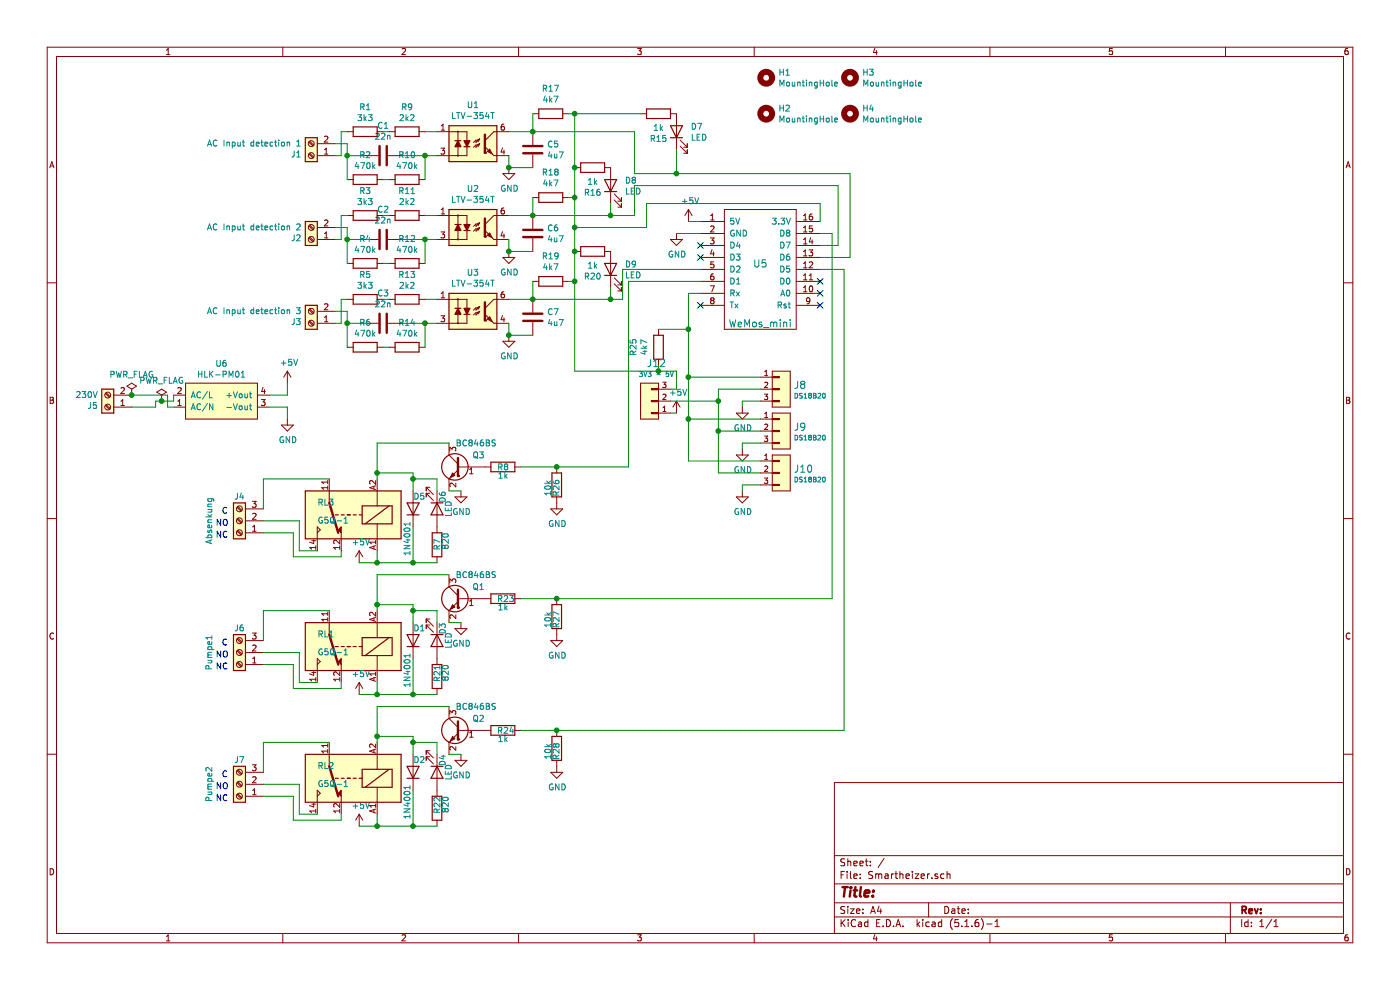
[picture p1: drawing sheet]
EESchema Schematic File Version 4
EELAYER 30 0
EELAYER END
$Descr A4 11693 8268
encoding utf-8
Sheet 1 1
Title ""
Date ""
Rev ""
Comp ""
Comment1 ""
Comment2 ""
Comment3 ""
Comment4 ""
$EndDescr
$Comp
L Connector:Screw_Terminal_01x02 J2
U 1 1
P 2600 2000
F 0 "J2" H 2680 1992 50  0000 L CNN
F 1 "AC Input detection 2" H 2680 1901 50  0000 L CNN
F 2 "TerminalBlock:TerminalBlock_bornier-2_P5.08mm" H 2600 2000 50  0001 C CNN
F 3 "~" H 2600 2000 50  0001 C CNN
	1    2600 2000
	-1   0    0    1   
$EndComp
$Comp
L Connector:Screw_Terminal_01x02 J1
U 1 1
P 2600 1300
F 0 "J1" H 2680 1292 50  0000 L CNN
F 1 "AC Input detection 1" H 2680 1201 50  0000 L CNN
F 2 "TerminalBlock:TerminalBlock_bornier-2_P5.08mm" H 2600 1300 50  0001 C CNN
F 3 "~" H 2600 1300 50  0001 C CNN
	1    2600 1300
	-1   0    0    1   
$EndComp
$Comp
L Smartheizer-rescue:LTV-354T-ThingTronics-Opto-other U1
U 1 1
P 3950 1200
F 0 "U1" H 3950 1525 50  0000 C CNN
F 1 "LTV-354T" H 3950 1434 50  0000 C CNN
F 2 "Package_SO:SOIC-4_4.55x3.7mm_P2.54mm" H 3750 1000 50  0001 L CIN
F 3 "http://optoelectronics.liteon.com/upload/download/DS70-2001-004/S_110_LTV-354T%2020140520.pdf" H 3975 1200 50  0001 L CNN
	1    3950 1200
	1    0    0    -1  
$EndComp
$Comp
L Smartheizer-rescue:LTV-354T-ThingTronics-Opto-other U2
U 1 1
P 3950 1900
F 0 "U2" H 3950 2225 50  0000 C CNN
F 1 "LTV-354T" H 3950 2134 50  0000 C CNN
F 2 "Package_SO:SOIC-4_4.55x3.7mm_P2.54mm" H 3750 1700 50  0001 L CIN
F 3 "http://optoelectronics.liteon.com/upload/download/DS70-2001-004/S_110_LTV-354T%2020140520.pdf" H 3975 1900 50  0001 L CNN
	1    3950 1900
	1    0    0    -1  
$EndComp
$Comp
L Smartheizer-rescue:LTV-354T-ThingTronics-Opto-other U3
U 1 1
P 3950 2600
F 0 "U3" H 3950 2925 50  0000 C CNN
F 1 "LTV-354T" H 3950 2834 50  0000 C CNN
F 2 "Package_SO:SOIC-4_4.55x3.7mm_P2.54mm" H 3750 2400 50  0001 L CIN
F 3 "http://optoelectronics.liteon.com/upload/download/DS70-2001-004/S_110_LTV-354T%2020140520.pdf" H 3975 2600 50  0001 L CNN
	1    3950 2600
	1    0    0    -1  
$EndComp
$Comp
L device:R R1
U 1 1
P 3050 1100
F 0 "R1" V 2843 1100 50  0000 C CNN
F 1 "3k3" V 2934 1100 50  0000 C CNN
F 2 "Resistor_SMD:R_2512_6332Metric_Pad1.52x3.35mm_HandSolder" V 2980 1100 50  0001 C CNN
F 3 "~" H 3050 1100 50  0001 C CNN
	1    3050 1100
	0    1    1    0   
$EndComp
$Comp
L device:R R9
U 1 1
P 3400 1100
F 0 "R9" V 3193 1100 50  0000 C CNN
F 1 "2k2" V 3284 1100 50  0000 C CNN
F 2 "Resistor_SMD:R_2512_6332Metric_Pad1.52x3.35mm_HandSolder" V 3330 1100 50  0001 C CNN
F 3 "~" H 3400 1100 50  0001 C CNN
	1    3400 1100
	0    1    1    0   
$EndComp
$Comp
L device:R R3
U 1 1
P 3050 1800
F 0 "R3" V 2843 1800 50  0000 C CNN
F 1 "3k3" V 2934 1800 50  0000 C CNN
F 2 "Resistor_SMD:R_2512_6332Metric_Pad1.52x3.35mm_HandSolder" V 2980 1800 50  0001 C CNN
F 3 "~" H 3050 1800 50  0001 C CNN
	1    3050 1800
	0    1    1    0   
$EndComp
$Comp
L device:R R11
U 1 1
P 3400 1800
F 0 "R11" V 3193 1800 50  0000 C CNN
F 1 "2k2" V 3284 1800 50  0000 C CNN
F 2 "Resistor_SMD:R_2512_6332Metric_Pad1.52x3.35mm_HandSolder" V 3330 1800 50  0001 C CNN
F 3 "~" H 3400 1800 50  0001 C CNN
	1    3400 1800
	0    1    1    0   
$EndComp
$Comp
L device:C C1
U 1 1
P 3200 1300
F 0 "C1" V 2948 1300 50  0000 C CNN
F 1 "22n" V 3039 1300 50  0000 C CNN
F 2 "Capacitor_THT:C_Rect_L13.0mm_W3.0mm_P10.00mm_FKS3_FKP3_MKS4" H 3238 1150 50  0001 C CNN
F 3 "~" H 3200 1300 50  0001 C CNN
	1    3200 1300
	0    1    1    0   
$EndComp
$Comp
L device:R R2
U 1 1
P 3050 1500
F 0 "R2" V 2843 1500 50  0000 C CNN
F 1 "470k" V 2934 1500 50  0000 C CNN
F 2 "Resistor_SMD:R_2512_6332Metric_Pad1.52x3.35mm_HandSolder" V 2980 1500 50  0001 C CNN
F 3 "~" H 3050 1500 50  0001 C CNN
	1    3050 1500
	0    1    1    0   
$EndComp
$Comp
L device:R R10
U 1 1
P 3400 1500
F 0 "R10" V 3193 1500 50  0000 C CNN
F 1 "470k" V 3284 1500 50  0000 C CNN
F 2 "Resistor_SMD:R_2512_6332Metric_Pad1.52x3.35mm_HandSolder" V 3330 1500 50  0001 C CNN
F 3 "~" H 3400 1500 50  0001 C CNN
	1    3400 1500
	0    1    1    0   
$EndComp
$Comp
L device:C C2
U 1 1
P 3200 2000
F 0 "C2" V 2948 2000 50  0000 C CNN
F 1 "22n" V 3039 2000 50  0000 C CNN
F 2 "Capacitor_THT:C_Rect_L13.0mm_W3.0mm_P10.00mm_FKS3_FKP3_MKS4" H 3238 1850 50  0001 C CNN
F 3 "~" H 3200 2000 50  0001 C CNN
	1    3200 2000
	0    1    1    0   
$EndComp
$Comp
L device:R R4
U 1 1
P 3050 2200
F 0 "R4" V 2843 2200 50  0000 C CNN
F 1 "470k" V 2934 2200 50  0000 C CNN
F 2 "Resistor_SMD:R_2512_6332Metric_Pad1.52x3.35mm_HandSolder" V 2980 2200 50  0001 C CNN
F 3 "~" H 3050 2200 50  0001 C CNN
	1    3050 2200
	0    1    1    0   
$EndComp
$Comp
L device:R R12
U 1 1
P 3400 2200
F 0 "R12" V 3193 2200 50  0000 C CNN
F 1 "470k" V 3284 2200 50  0000 C CNN
F 2 "Resistor_SMD:R_2512_6332Metric_Pad1.52x3.35mm_HandSolder" V 3330 2200 50  0001 C CNN
F 3 "~" H 3400 2200 50  0001 C CNN
	1    3400 2200
	0    1    1    0   
$EndComp
$Comp
L Connector:Screw_Terminal_01x02 J3
U 1 1
P 2600 2700
F 0 "J3" H 2680 2692 50  0000 L CNN
F 1 "AC Input detection 3" H 2680 2601 50  0000 L CNN
F 2 "TerminalBlock:TerminalBlock_bornier-2_P5.08mm" H 2600 2700 50  0001 C CNN
F 3 "~" H 2600 2700 50  0001 C CNN
	1    2600 2700
	-1   0    0    1   
$EndComp
$Comp
L device:R R5
U 1 1
P 3050 2500
F 0 "R5" V 2843 2500 50  0000 C CNN
F 1 "3k3" V 2934 2500 50  0000 C CNN
F 2 "Resistor_SMD:R_2512_6332Metric_Pad1.52x3.35mm_HandSolder" V 2980 2500 50  0001 C CNN
F 3 "~" H 3050 2500 50  0001 C CNN
	1    3050 2500
	0    1    1    0   
$EndComp
$Comp
L device:R R13
U 1 1
P 3400 2500
F 0 "R13" V 3193 2500 50  0000 C CNN
F 1 "2k2" V 3284 2500 50  0000 C CNN
F 2 "Resistor_SMD:R_2512_6332Metric_Pad1.52x3.35mm_HandSolder" V 3330 2500 50  0001 C CNN
F 3 "~" H 3400 2500 50  0001 C CNN
	1    3400 2500
	0    1    1    0   
$EndComp
$Comp
L device:C C3
U 1 1
P 3200 2700
F 0 "C3" V 2948 2700 50  0000 C CNN
F 1 "22n" V 3039 2700 50  0000 C CNN
F 2 "Capacitor_THT:C_Rect_L13.0mm_W3.0mm_P10.00mm_FKS3_FKP3_MKS4" H 3238 2550 50  0001 C CNN
F 3 "~" H 3200 2700 50  0001 C CNN
	1    3200 2700
	0    1    1    0   
$EndComp
$Comp
L device:R R6
U 1 1
P 3050 2900
F 0 "R6" V 2843 2900 50  0000 C CNN
F 1 "470k" V 2934 2900 50  0000 C CNN
F 2 "Resistor_SMD:R_2512_6332Metric_Pad1.52x3.35mm_HandSolder" V 2980 2900 50  0001 C CNN
F 3 "~" H 3050 2900 50  0001 C CNN
	1    3050 2900
	0    1    1    0   
$EndComp
$Comp
L device:R R14
U 1 1
P 3400 2900
F 0 "R14" V 3193 2900 50  0000 C CNN
F 1 "470k" V 3284 2900 50  0000 C CNN
F 2 "Resistor_SMD:R_2512_6332Metric_Pad1.52x3.35mm_HandSolder" V 3330 2900 50  0001 C CNN
F 3 "~" H 3400 2900 50  0001 C CNN
	1    3400 2900
	0    1    1    0   
$EndComp
Wire Wire Line
	3200 1100 3250 1100
Wire Wire Line
	3550 1100 3650 1100
Wire Wire Line
	3350 1300 3550 1300
Wire Wire Line
	2900 1500 2900 1300
Wire Wire Line
	2900 1300 3050 1300
Wire Wire Line
	3200 1500 3250 1500
Wire Wire Line
	3550 1500 3550 1300
Connection ~ 3550 1300
Wire Wire Line
	3550 1300 3650 1300
Wire Wire Line
	3350 2000 3550 2000
Wire Wire Line
	3200 1800 3250 1800
Wire Wire Line
	3550 1800 3650 1800
Wire Wire Line
	2900 2200 2900 2000
Wire Wire Line
	2900 2000 3050 2000
Wire Wire Line
	3200 2200 3250 2200
Wire Wire Line
	3550 2200 3550 2000
Connection ~ 3550 2000
Wire Wire Line
	3550 2000 3650 2000
Wire Wire Line
	3200 2500 3250 2500
Wire Wire Line
	3550 2500 3650 2500
Wire Wire Line
	3350 2700 3550 2700
Wire Wire Line
	2900 2900 2900 2700
Wire Wire Line
	2900 2700 3050 2700
Wire Wire Line
	3200 2900 3250 2900
Wire Wire Line
	3550 2900 3550 2700
Connection ~ 3550 2700
Wire Wire Line
	3550 2700 3650 2700
$Comp
L device:R R17
U 1 1
P 4600 950
F 0 "R17" V 4807 950 50  0000 C CNN
F 1 "4k7" V 4716 950 50  0000 C CNN
F 2 "Resistor_SMD:R_0805_2012Metric_Pad1.15x1.40mm_HandSolder" V 4530 950 50  0001 C CNN
F 3 "~" H 4600 950 50  0001 C CNN
	1    4600 950 
	0    -1   -1   0   
$EndComp
$Comp
L device:C C5
U 1 1
P 4450 1250
F 0 "C5" H 4568 1296 50  0000 L CNN
F 1 "4u7" H 4568 1205 50  0000 L CNN
F 2 "Capacitor_SMD:C_0805_2012Metric_Pad1.15x1.40mm_HandSolder" H 4488 1100 50  0001 C CNN
F 3 "~" H 4450 1250 50  0001 C CNN
	1    4450 1250
	1    0    0    -1  
$EndComp
$Comp
L device:R R18
U 1 1
P 4600 1650
F 0 "R18" V 4807 1650 50  0000 C CNN
F 1 "4k7" V 4716 1650 50  0000 C CNN
F 2 "Resistor_SMD:R_0805_2012Metric_Pad1.15x1.40mm_HandSolder" V 4530 1650 50  0001 C CNN
F 3 "~" H 4600 1650 50  0001 C CNN
	1    4600 1650
	0    -1   -1   0   
$EndComp
$Comp
L device:C C6
U 1 1
P 4450 1950
F 0 "C6" H 4568 1996 50  0000 L CNN
F 1 "4u7" H 4568 1905 50  0000 L CNN
F 2 "Capacitor_SMD:C_0805_2012Metric_Pad1.15x1.40mm_HandSolder" H 4488 1800 50  0001 C CNN
F 3 "~" H 4450 1950 50  0001 C CNN
	1    4450 1950
	1    0    0    -1  
$EndComp
$Comp
L device:R R19
U 1 1
P 4600 2350
F 0 "R19" V 4807 2350 50  0000 C CNN
F 1 "4k7" V 4716 2350 50  0000 C CNN
F 2 "Resistor_SMD:R_0805_2012Metric_Pad1.15x1.40mm_HandSolder" V 4530 2350 50  0001 C CNN
F 3 "~" H 4600 2350 50  0001 C CNN
	1    4600 2350
	0    -1   -1   0   
$EndComp
$Comp
L device:C C7
U 1 1
P 4450 2650
F 0 "C7" H 4568 2696 50  0000 L CNN
F 1 "4u7" H 4568 2605 50  0000 L CNN
F 2 "Capacitor_SMD:C_0805_2012Metric_Pad1.15x1.40mm_HandSolder" H 4488 2500 50  0001 C CNN
F 3 "~" H 4450 2650 50  0001 C CNN
	1    4450 2650
	1    0    0    -1  
$EndComp
Wire Wire Line
	4250 1100 4450 1100
Wire Wire Line
	4250 1800 4450 1800
Wire Wire Line
	4250 2500 4450 2500
Wire Wire Line
	4450 950  4450 1100
Connection ~ 4450 1100
Wire Wire Line
	4450 1650 4450 1800
Connection ~ 4450 1800
Wire Wire Line
	4450 2350 4450 2500
Connection ~ 4450 2500
Wire Wire Line
	4250 2000 4250 2100
Wire Wire Line
	4250 2100 4450 2100
Wire Wire Line
	4250 1300 4250 1400
Wire Wire Line
	4250 1400 4450 1400
Wire Wire Line
	4250 2700 4250 2800
Wire Wire Line
	4250 2800 4450 2800
$Comp
L power:GND #PWR01
U 1 1
P 4250 1400
F 0 "#PWR01" H 4250 1150 50  0001 C CNN
F 1 "GND" H 4255 1227 50  0000 C CNN
F 2 "" H 4250 1400 50  0001 C CNN
F 3 "" H 4250 1400 50  0001 C CNN
	1    4250 1400
	1    0    0    -1  
$EndComp
Connection ~ 4250 1400
$Comp
L power:GND #PWR02
U 1 1
P 4250 2100
F 0 "#PWR02" H 4250 1850 50  0001 C CNN
F 1 "GND" H 4255 1927 50  0000 C CNN
F 2 "" H 4250 2100 50  0001 C CNN
F 3 "" H 4250 2100 50  0001 C CNN
	1    4250 2100
	1    0    0    -1  
$EndComp
Connection ~ 4250 2100
$Comp
L power:GND #PWR03
U 1 1
P 4250 2800
F 0 "#PWR03" H 4250 2550 50  0001 C CNN
F 1 "GND" H 4255 2627 50  0000 C CNN
F 2 "" H 4250 2800 50  0001 C CNN
F 3 "" H 4250 2800 50  0001 C CNN
	1    4250 2800
	1    0    0    -1  
$EndComp
Connection ~ 4250 2800
Wire Wire Line
	4750 950  4800 950 
$Comp
L power:+5V #PWR010
U 1 1
P 5750 1850
F 0 "#PWR010" H 5750 1700 50  0001 C CNN
F 1 "+5V" H 5765 2023 50  0000 C CNN
F 2 "" H 5750 1850 50  0001 C CNN
F 3 "" H 5750 1850 50  0001 C CNN
	1    5750 1850
	1    0    0    -1  
$EndComp
$Comp
L power:GND #PWR09
U 1 1
P 5650 1950
F 0 "#PWR09" H 5650 1700 50  0001 C CNN
F 1 "GND" H 5655 1777 50  0000 C CNN
F 2 "" H 5650 1950 50  0001 C CNN
F 3 "" H 5650 1950 50  0001 C CNN
	1    5650 1950
	1    0    0    -1  
$EndComp
Wire Wire Line
	5850 1850 5750 1850
Wire Wire Line
	5850 1950 5650 1950
Wire Wire Line
	5850 2350 5250 2350
Wire Wire Line
	5850 2250 5200 2250
Wire Wire Line
	5200 2250 5200 2500
Wire Wire Line
	5200 2500 5100 2500
Wire Wire Line
	6850 2050 7000 2050
Wire Wire Line
	7000 2050 7000 1550
Wire Wire Line
	7000 1550 5300 1550
Wire Wire Line
	5300 1550 5300 1800
Wire Wire Line
	5300 1800 5100 1800
Wire Wire Line
	6850 2150 7100 2150
Wire Wire Line
	7100 2150 7100 1450
Wire Wire Line
	7100 1450 5650 1450
Wire Wire Line
	5300 1100 4450 1100
NoConn ~ 5850 2150
NoConn ~ 5850 2050
$Comp
L Smartheizer-rescue:HLK-PMxx-JLeg U6
U 1 1
P 1450 3400
F 0 "U6" H 1850 3765 50  0000 C CNN
F 1 "HLK-PM01" H 1850 3674 50  0000 C CNN
F 2 "Converter_ACDC:Converter_ACDC_HiLink_HLK-PMxx" H 1850 3150 50  0001 C CNN
F 3 "" H 1850 3050 50  0001 C CNN
	1    1450 3400
	1    0    0    -1  
$EndComp
$Comp
L power:GND #PWR012
U 1 1
P 2400 3500
F 0 "#PWR012" H 2400 3250 50  0001 C CNN
F 1 "GND" H 2405 3327 50  0000 C CNN
F 2 "" H 2400 3500 50  0001 C CNN
F 3 "" H 2400 3500 50  0001 C CNN
	1    2400 3500
	1    0    0    -1  
$EndComp
$Comp
L power:+5V #PWR011
U 1 1
P 2400 3200
F 0 "#PWR011" H 2400 3050 50  0001 C CNN
F 1 "+5V" H 2415 3373 50  0000 C CNN
F 2 "" H 2400 3200 50  0001 C CNN
F 3 "" H 2400 3200 50  0001 C CNN
	1    2400 3200
	1    0    0    -1  
$EndComp
Wire Wire Line
	2250 3300 2400 3300
Wire Wire Line
	2400 3300 2400 3200
Wire Wire Line
	2250 3400 2400 3400
Wire Wire Line
	2400 3400 2400 3500
$Comp
L Connector:Screw_Terminal_01x02 J5
U 1 1
P 900 3400
F 0 "J5" H 980 3392 50  0000 L CNN
F 1 "230V" H 980 3301 50  0000 L CNN
F 2 "TerminalBlock:TerminalBlock_bornier-2_P5.08mm" H 900 3400 50  0001 C CNN
F 3 "~" H 900 3400 50  0001 C CNN
	1    900  3400
	-1   0    0    1   
$EndComp
Wire Wire Line
	6850 1850 6850 1700
Wire Wire Line
	6850 1700 5400 1700
Wire Wire Line
	5400 1700 5400 1900
Connection ~ 4800 1400
$Comp
L mechanical:MountingHole H1
U 1 1
P 6400 650
F 0 "H1" H 6500 696 50  0000 L CNN
F 1 "MountingHole" H 6500 605 50  0000 L CNN
F 2 "MountingHole:MountingHole_3.2mm_M3_Pad" H 6400 650 50  0001 C CNN
F 3 "~" H 6400 650 50  0001 C CNN
	1    6400 650 
	1    0    0    -1  
$EndComp
$Comp
L mechanical:MountingHole H3
U 1 1
P 7100 650
F 0 "H3" H 7200 696 50  0000 L CNN
F 1 "MountingHole" H 7200 605 50  0000 L CNN
F 2 "MountingHole:MountingHole_3.2mm_M3_Pad" H 7100 650 50  0001 C CNN
F 3 "~" H 7100 650 50  0001 C CNN
	1    7100 650 
	1    0    0    -1  
$EndComp
$Comp
L mechanical:MountingHole H2
U 1 1
P 6400 950
F 0 "H2" H 6500 996 50  0000 L CNN
F 1 "MountingHole" H 6500 905 50  0000 L CNN
F 2 "MountingHole:MountingHole_3.2mm_M3_Pad" H 6400 950 50  0001 C CNN
F 3 "~" H 6400 950 50  0001 C CNN
	1    6400 950 
	1    0    0    -1  
$EndComp
$Comp
L mechanical:MountingHole H4
U 1 1
P 7100 950
F 0 "H4" H 7200 996 50  0000 L CNN
F 1 "MountingHole" H 7200 905 50  0000 L CNN
F 2 "MountingHole:MountingHole_3.2mm_M3_Pad" H 7100 950 50  0001 C CNN
F 3 "~" H 7100 950 50  0001 C CNN
	1    7100 950 
	1    0    0    -1  
$EndComp
$Comp
L Connector:Screw_Terminal_01x03 J6
U 1 1
P 2000 5450
F 0 "J6" H 2000 5250 50  0000 C CNN
F 1 "Pumpe1" V 2250 5450 50  0000 C CNN
F 2 "TerminalBlock:TerminalBlock_bornier-3_P5.08mm" H 2000 5125 50  0001 C CNN
F 3 "" H 1975 5550 50  0001 C CNN
	1    2000 5450
	-1   0    0    1   
$EndComp
$Comp
L Relay:FINDER-40.51 RL1
U 1 1
P 2950 5400
F 0 "RL1" H 3250 5300 50  0000 R CNN
F 1 "G5Q-1" H 3250 5450 50  0000 R CNN
F 2 "Relay_THT:Relay_SPDT_Schrack-RP-II-1-16A-FormC_RM5mm" H 3600 5550 50  0001 L CNN
F 3 "https://www.omron.com/ecb/products/pdf/en-g5q.pdf" H 2720 5691 50  0001 R CNN
	1    2950 5400
	-1   0    0    1   
$EndComp
$Comp
L Transistor:BC817W Q1
U 1 1
P 3850 5000
F 0 "Q1" H 3650 5100 50  0000 L CNN
F 1 "BC846BS" H 3550 5200 50  0000 L CNN
F 2 "Package_TO_SOT_SMD:SOT-23_Handsoldering" H 4050 5100 50  0001 C CNN
F 3 "http://www.nxp.com/documents/data_sheet/BC846BS.pdf" H 3850 5000 50  0001 C CNN
	1    3850 5000
	-1   0    0    -1  
$EndComp
$Comp
L power:GND #PWR0101
U 1 1
P 3850 5200
F 0 "#PWR0101" H 3850 4950 50  0001 C CNN
F 1 "GND" H 3855 5027 50  0000 C CNN
F 2 "" H 3850 5200 50  0001 C CNN
F 3 "" H 3850 5200 50  0001 C CNN
	1    3850 5200
	1    0    0    -1  
$EndComp
Wire Wire Line
	3750 5200 3850 5200
Wire Wire Line
	3000 5800 3150 5800
Wire Wire Line
	3150 5800 3150 5700
$Comp
L Diode:1N4001 D1
U 1 1
P 3450 5350
F 0 "D1" V 3550 5350 50  0000 R CNN
F 1 "1N4001" H 3350 5400 50  0000 R CNN
F 2 "Diode_SMD:D_SMA" H 3450 5175 50  0001 C CNN
F 3 "http://www.vishay.com/docs/88503/1n4001.pdf" H 3450 5350 50  0001 C CNN
	1    3450 5350
	0    -1   -1   0   
$EndComp
Wire Wire Line
	3150 5800 3450 5800
Connection ~ 3150 5800
Text Notes 1800 5500 0    50   ~ 0
NO
Text Notes 1850 5400 0    50   ~ 0
C
Connection ~ 3150 5050
Wire Wire Line
	3150 5050 3150 5100
Wire Wire Line
	3150 5050 3450 5050
Wire Wire Line
	3150 4800 3750 4800
$Comp
L device:LED D3
U 1 1
P 3650 5350
F 0 "D3" H 3550 5400 50  0000 C CNN
F 1 "LED" H 3650 5450 50  0000 C CNN
F 2 "LED_SMD:LED_0805_2012Metric_Pad1.15x1.40mm_HandSolder" H 3650 5350 50  0001 C CNN
F 3 "~" H 3650 5350 50  0001 C CNN
	1    3650 5350
	0    1    1    0   
$EndComp
$Comp
L device:R R21
U 1 1
P 3650 5650
F 0 "R21" V 3650 5600 50  0000 L CNN
F 1 "820" V 3720 5605 50  0000 L CNN
F 2 "Resistor_SMD:R_0805_2012Metric_Pad1.15x1.40mm_HandSolder" V 3580 5650 50  0001 C CNN
F 3 "" H 3650 5650 50  0001 C CNN
	1    3650 5650
	1    0    0    -1  
$EndComp
Wire Wire Line
	3650 5100 3450 5100
Connection ~ 3450 5100
Wire Wire Line
	3450 5100 3450 5050
Wire Wire Line
	3650 5800 3450 5800
Connection ~ 3450 5800
Wire Wire Line
	2200 5350 2200 5100
Wire Wire Line
	2200 5100 2750 5100
Wire Wire Line
	2200 5450 2500 5450
Wire Wire Line
	2500 5450 2500 5700
Wire Wire Line
	2500 5700 2650 5700
Wire Wire Line
	2200 5550 2450 5550
Wire Wire Line
	2450 5550 2450 5750
Wire Wire Line
	2450 5750 2850 5750
Wire Wire Line
	2850 5750 2850 5700
$Comp
L device:R R23
U 1 1
P 4200 5000
F 0 "R23" V 4200 4950 50  0000 L CNN
F 1 "1k" V 4270 4955 50  0000 L CNN
F 2 "Resistor_SMD:R_0805_2012Metric_Pad1.15x1.40mm_HandSolder" V 4130 5000 50  0001 C CNN
F 3 "" H 4200 5000 50  0001 C CNN
	1    4200 5000
	0    1    1    0   
$EndComp
$Comp
L Connector:Screw_Terminal_01x03 J7
U 1 1
P 2000 6550
F 0 "J7" H 2000 6350 50  0000 C CNN
F 1 "Pumpe2" V 2250 6550 50  0000 C CNN
F 2 "TerminalBlock:TerminalBlock_bornier-3_P5.08mm" H 2000 6225 50  0001 C CNN
F 3 "" H 1975 6650 50  0001 C CNN
	1    2000 6550
	-1   0    0    1   
$EndComp
$Comp
L Relay:FINDER-40.51 RL2
U 1 1
P 2950 6500
F 0 "RL2" H 3250 6400 50  0000 R CNN
F 1 "G5Q-1" H 3250 6550 50  0000 R CNN
F 2 "Relay_THT:Relay_SPDT_Schrack-RP-II-1-16A-FormC_RM5mm" H 3600 6650 50  0001 L CNN
F 3 "https://www.omron.com/ecb/products/pdf/en-g5q.pdf" H 2720 6791 50  0001 R CNN
	1    2950 6500
	-1   0    0    1   
$EndComp
$Comp
L Transistor:BC817W Q2
U 1 1
P 3850 6100
F 0 "Q2" H 3650 6200 50  0000 L CNN
F 1 "BC846BS" H 3550 6300 50  0000 L CNN
F 2 "Package_TO_SOT_SMD:SOT-23_Handsoldering" H 4050 6200 50  0001 C CNN
F 3 "http://www.nxp.com/documents/data_sheet/BC846BS.pdf" H 3850 6100 50  0001 C CNN
	1    3850 6100
	-1   0    0    -1  
$EndComp
$Comp
L power:GND #PWR0103
U 1 1
P 3850 6300
F 0 "#PWR0103" H 3850 6050 50  0001 C CNN
F 1 "GND" H 3855 6127 50  0000 C CNN
F 2 "" H 3850 6300 50  0001 C CNN
F 3 "" H 3850 6300 50  0001 C CNN
	1    3850 6300
	1    0    0    -1  
$EndComp
Wire Wire Line
	3750 6300 3850 6300
Wire Wire Line
	3000 6900 3150 6900
Wire Wire Line
	3150 6900 3150 6800
$Comp
L Diode:1N4001 D2
U 1 1
P 3450 6450
F 0 "D2" V 3550 6450 50  0000 R CNN
F 1 "1N4001" H 3350 6500 50  0000 R CNN
F 2 "Diode_SMD:D_SMA" H 3450 6275 50  0001 C CNN
F 3 "http://www.vishay.com/docs/88503/1n4001.pdf" H 3450 6450 50  0001 C CNN
	1    3450 6450
	0    -1   -1   0   
$EndComp
Wire Wire Line
	3150 6900 3450 6900
Connection ~ 3150 6900
Text Notes 1800 6600 0    50   ~ 0
NO
Text Notes 1850 6500 0    50   ~ 0
C
Connection ~ 3150 6150
Wire Wire Line
	3150 6150 3150 6200
Wire Wire Line
	3150 6150 3450 6150
Wire Wire Line
	3150 5900 3750 5900
Wire Wire Line
	3150 5900 3150 6150
$Comp
L device:LED D4
U 1 1
P 3650 6450
F 0 "D4" H 3550 6500 50  0000 C CNN
F 1 "LED" H 3650 6550 50  0000 C CNN
F 2 "LED_SMD:LED_0805_2012Metric_Pad1.15x1.40mm_HandSolder" H 3650 6450 50  0001 C CNN
F 3 "~" H 3650 6450 50  0001 C CNN
	1    3650 6450
	0    1    1    0   
$EndComp
$Comp
L device:R R22
U 1 1
P 3650 6750
F 0 "R22" V 3650 6700 50  0000 L CNN
F 1 "820" V 3720 6705 50  0000 L CNN
F 2 "Resistor_SMD:R_0805_2012Metric_Pad1.15x1.40mm_HandSolder" V 3580 6750 50  0001 C CNN
F 3 "" H 3650 6750 50  0001 C CNN
	1    3650 6750
	1    0    0    -1  
$EndComp
Wire Wire Line
	3650 6200 3450 6200
Connection ~ 3450 6200
Wire Wire Line
	3450 6200 3450 6150
Wire Wire Line
	3650 6900 3450 6900
Connection ~ 3450 6900
Wire Wire Line
	2200 6450 2200 6200
Wire Wire Line
	2200 6200 2750 6200
Wire Wire Line
	2200 6550 2500 6550
Wire Wire Line
	2500 6550 2500 6800
Wire Wire Line
	2500 6800 2650 6800
Wire Wire Line
	2200 6650 2450 6650
Wire Wire Line
	2450 6650 2450 6850
Wire Wire Line
	2450 6850 2850 6850
Wire Wire Line
	2850 6850 2850 6800
$Comp
L device:R R24
U 1 1
P 4200 6100
F 0 "R24" V 4200 6050 50  0000 L CNN
F 1 "1k" V 4270 6055 50  0000 L CNN
F 2 "Resistor_SMD:R_0805_2012Metric_Pad1.15x1.40mm_HandSolder" V 4130 6100 50  0001 C CNN
F 3 "" H 4200 6100 50  0001 C CNN
	1    4200 6100
	0    1    1    0   
$EndComp
Wire Wire Line
	6950 5000 4650 5000
Wire Wire Line
	6850 2250 7050 2250
Wire Wire Line
	7050 6100 4650 6100
$Comp
L power:+5V #PWR0102
U 1 1
P 3000 5800
F 0 "#PWR0102" H 3000 5650 50  0001 C CNN
F 1 "+5V" H 3015 5973 50  0000 C CNN
F 2 "" H 3000 5800 50  0001 C CNN
F 3 "" H 3000 5800 50  0001 C CNN
	1    3000 5800
	1    0    0    -1  
$EndComp
$Comp
L power:+5V #PWR0104
U 1 1
P 3000 6900
F 0 "#PWR0104" H 3000 6750 50  0001 C CNN
F 1 "+5V" H 3015 7073 50  0000 C CNN
F 2 "" H 3000 6900 50  0001 C CNN
F 3 "" H 3000 6900 50  0001 C CNN
	1    3000 6900
	1    0    0    -1  
$EndComp
Wire Wire Line
	3650 5200 3650 5100
Wire Wire Line
	3450 5200 3450 5100
Wire Wire Line
	3450 5500 3450 5800
Wire Wire Line
	3450 6600 3450 6900
Wire Wire Line
	3450 6200 3450 6300
Wire Wire Line
	3650 6200 3650 6300
NoConn ~ 6850 2550
NoConn ~ 6850 2450
$Comp
L Smartheizer-rescue:WeMos_mini-Wemos-D1-Mini U5
U 1 1
P 6350 2200
F 0 "U5" H 6350 2200 60  0000 C CNN
F 1 "WeMos_mini" H 6350 1700 60  0000 C CNN
F 2 "wemos-d1-mini:wemos-d1-mini-with-pin-header-and-connector" H 6350 1600 60  0001 C CNN
F 3 "http://www.wemos.cc/Products/d1_mini.html" H 6500 1500 60  0001 C CNN
	1    6350 2200
	1    0    0    -1  
$EndComp
$Comp
L power:GND #PWR05
U 1 1
P 6200 3400
F 0 "#PWR05" H 6200 3150 50  0001 C CNN
F 1 "GND" H 6205 3227 50  0000 C CNN
F 2 "" H 6200 3400 50  0001 C CNN
F 3 "" H 6200 3400 50  0001 C CNN
	1    6200 3400
	1    0    0    -1  
$EndComp
$Comp
L Smartheizer-rescue:HEADER-1x03-connectors J8
U 1 1
P 6500 3250
F 0 "J8" H 6628 3286 60  0000 L CNN
F 1 "DS18B20" H 6628 3195 40  0000 L CNN
F 2 "Connector_JST:JST_EH_B03B-EH-A_1x03_P2.50mm_Vertical" H 6500 3250 60  0001 C CNN
F 3 "" H 6500 3250 60  0001 C CNN
F 4 "-" H 6450 3550 40  0001 L BNN "Part"
F 5 "Connector" H 6450 3650 40  0001 L BNN "Family"
	1    6500 3250
	1    0    0    -1  
$EndComp
Wire Wire Line
	5750 3150 6350 3150
Wire Wire Line
	6200 3400 6200 3350
Wire Wire Line
	3150 4800 3150 5050
Wire Wire Line
	7050 2250 7050 6100
$Comp
L Connector:Screw_Terminal_01x03 J4
U 1 1
P 2000 4350
F 0 "J4" H 2000 4150 50  0000 C CNN
F 1 "Absenkung" V 2250 4350 50  0000 C CNN
F 2 "TerminalBlock:TerminalBlock_bornier-3_P5.08mm" H 2000 4025 50  0001 C CNN
F 3 "" H 1975 4450 50  0001 C CNN
	1    2000 4350
	-1   0    0    1   
$EndComp
$Comp
L Relay:FINDER-40.51 RL3
U 1 1
P 2950 4300
F 0 "RL3" H 3250 4200 50  0000 R CNN
F 1 "G5Q-1" H 3250 4350 50  0000 R CNN
F 2 "Relay_THT:Relay_SPDT_Schrack-RP-II-1-16A-FormC_RM5mm" H 3600 4450 50  0001 L CNN
F 3 "https://www.omron.com/ecb/products/pdf/en-g5q.pdf" H 2720 4591 50  0001 R CNN
	1    2950 4300
	-1   0    0    1   
$EndComp
$Comp
L Transistor:BC817W Q3
U 1 1
P 3850 3900
F 0 "Q3" H 3650 4000 50  0000 L CNN
F 1 "BC846BS" H 3550 4100 50  0000 L CNN
F 2 "Package_TO_SOT_SMD:SOT-23_Handsoldering" H 4050 4000 50  0001 C CNN
F 3 "http://www.nxp.com/documents/data_sheet/BC846BS.pdf" H 3850 3900 50  0001 C CNN
	1    3850 3900
	-1   0    0    -1  
$EndComp
$Comp
L power:GND #PWR06
U 1 1
P 3850 4100
F 0 "#PWR06" H 3850 3850 50  0001 C CNN
F 1 "GND" H 3855 3927 50  0000 C CNN
F 2 "" H 3850 4100 50  0001 C CNN
F 3 "" H 3850 4100 50  0001 C CNN
	1    3850 4100
	1    0    0    -1  
$EndComp
Wire Wire Line
	3750 4100 3850 4100
Wire Wire Line
	3000 4700 3150 4700
Wire Wire Line
	3150 4700 3150 4600
$Comp
L Diode:1N4001 D5
U 1 1
P 3450 4250
F 0 "D5" V 3550 4250 50  0000 R CNN
F 1 "1N4001" H 3350 4300 50  0000 R CNN
F 2 "Diode_SMD:D_SMA" H 3450 4075 50  0001 C CNN
F 3 "http://www.vishay.com/docs/88503/1n4001.pdf" H 3450 4250 50  0001 C CNN
	1    3450 4250
	0    -1   -1   0   
$EndComp
Wire Wire Line
	3150 4700 3450 4700
Connection ~ 3150 4700
Text Notes 1800 4400 0    50   ~ 0
NO
Text Notes 1850 4300 0    50   ~ 0
C
Connection ~ 3150 3950
Wire Wire Line
	3150 3950 3150 4000
Wire Wire Line
	3150 3950 3450 3950
Wire Wire Line
	3150 3700 3750 3700
$Comp
L device:LED D6
U 1 1
P 3650 4250
F 0 "D6" H 3550 4300 50  0000 C CNN
F 1 "LED" H 3650 4350 50  0000 C CNN
F 2 "LED_SMD:LED_0805_2012Metric_Pad1.15x1.40mm_HandSolder" H 3650 4250 50  0001 C CNN
F 3 "~" H 3650 4250 50  0001 C CNN
	1    3650 4250
	0    1    1    0   
$EndComp
$Comp
L device:R R7
U 1 1
P 3650 4550
F 0 "R7" V 3650 4500 50  0000 L CNN
F 1 "820" V 3720 4505 50  0000 L CNN
F 2 "Resistor_SMD:R_0805_2012Metric_Pad1.15x1.40mm_HandSolder" V 3580 4550 50  0001 C CNN
F 3 "" H 3650 4550 50  0001 C CNN
	1    3650 4550
	1    0    0    -1  
$EndComp
Wire Wire Line
	3650 4000 3450 4000
Connection ~ 3450 4000
Wire Wire Line
	3450 4000 3450 3950
Wire Wire Line
	3650 4700 3450 4700
Connection ~ 3450 4700
Wire Wire Line
	2200 4250 2200 4000
Wire Wire Line
	2200 4000 2750 4000
Wire Wire Line
	2200 4350 2500 4350
Wire Wire Line
	2500 4350 2500 4600
Wire Wire Line
	2500 4600 2650 4600
Wire Wire Line
	2200 4450 2450 4450
Wire Wire Line
	2450 4450 2450 4650
Wire Wire Line
	2450 4650 2850 4650
Wire Wire Line
	2850 4650 2850 4600
$Comp
L device:R R8
U 1 1
P 4200 3900
F 0 "R8" V 4200 3850 50  0000 L CNN
F 1 "1k" V 4270 3855 50  0000 L CNN
F 2 "Resistor_SMD:R_0805_2012Metric_Pad1.15x1.40mm_HandSolder" V 4130 3900 50  0001 C CNN
F 3 "" H 4200 3900 50  0001 C CNN
	1    4200 3900
	0    1    1    0   
$EndComp
$Comp
L power:+5V #PWR04
U 1 1
P 3000 4700
F 0 "#PWR04" H 3000 4550 50  0001 C CNN
F 1 "+5V" H 3015 4873 50  0000 C CNN
F 2 "" H 3000 4700 50  0001 C CNN
F 3 "" H 3000 4700 50  0001 C CNN
	1    3000 4700
	1    0    0    -1  
$EndComp
Wire Wire Line
	3650 4100 3650 4000
Wire Wire Line
	3450 4100 3450 4000
Wire Wire Line
	3450 4400 3450 4700
Wire Wire Line
	3150 3700 3150 3950
Wire Wire Line
	4350 3900 4650 3900
Wire Wire Line
	5250 2350 5250 3900
Wire Wire Line
	6200 3350 6350 3350
Text Notes 1800 4500 0    50   ~ 0
NC
Text Notes 1800 5600 0    50   ~ 0
NC
Text Notes 1800 6700 0    50   ~ 0
NC
$Comp
L Smartheizer-rescue:HEADER-1x03-connectors J9
U 1 1
P 6500 3600
F 0 "J9" H 6628 3636 60  0000 L CNN
F 1 "DS18B20" H 6628 3545 40  0000 L CNN
F 2 "Connector_JST:JST_EH_B03B-EH-A_1x03_P2.50mm_Vertical" H 6500 3600 60  0001 C CNN
F 3 "" H 6500 3600 60  0001 C CNN
F 4 "-" H 6450 3900 40  0001 L BNN "Part"
F 5 "Connector" H 6450 4000 40  0001 L BNN "Family"
	1    6500 3600
	1    0    0    -1  
$EndComp
$Comp
L Smartheizer-rescue:HEADER-1x03-connectors J10
U 1 1
P 6500 3950
F 0 "J10" H 6628 3986 60  0000 L CNN
F 1 "DS18B20" H 6628 3895 40  0000 L CNN
F 2 "Connector_JST:JST_EH_B03B-EH-A_1x03_P2.50mm_Vertical" H 6500 3950 60  0001 C CNN
F 3 "" H 6500 3950 60  0001 C CNN
F 4 "-" H 6450 4250 40  0001 L BNN "Part"
F 5 "Connector" H 6450 4350 40  0001 L BNN "Family"
	1    6500 3950
	1    0    0    -1  
$EndComp
$Comp
L power:GND #PWR07
U 1 1
P 6200 3750
F 0 "#PWR07" H 6200 3500 50  0001 C CNN
F 1 "GND" H 6205 3577 50  0000 C CNN
F 2 "" H 6200 3750 50  0001 C CNN
F 3 "" H 6200 3750 50  0001 C CNN
	1    6200 3750
	1    0    0    -1  
$EndComp
Wire Wire Line
	6200 3750 6200 3700
Wire Wire Line
	6200 3700 6350 3700
$Comp
L power:GND #PWR08
U 1 1
P 6200 4100
F 0 "#PWR08" H 6200 3850 50  0001 C CNN
F 1 "GND" H 6205 3927 50  0000 C CNN
F 2 "" H 6200 4100 50  0001 C CNN
F 3 "" H 6200 4100 50  0001 C CNN
	1    6200 4100
	1    0    0    -1  
$EndComp
Wire Wire Line
	6200 4100 6200 4050
Wire Wire Line
	6200 4050 6350 4050
Wire Wire Line
	6000 3250 6000 3350
Wire Wire Line
	6000 3600 6350 3600
Wire Wire Line
	6000 3250 6350 3250
Wire Wire Line
	6000 3600 6000 3950
Wire Wire Line
	6000 3950 6350 3950
Connection ~ 6000 3600
Wire Wire Line
	5750 3150 5750 3500
Wire Wire Line
	5750 3500 6350 3500
Wire Wire Line
	5750 3500 5750 3850
Wire Wire Line
	5750 3850 6350 3850
Connection ~ 5750 3500
$Comp
L device:R R25
U 1 1
P 5500 2900
F 0 "R25" V 5707 2900 50  0000 C CNN
F 1 "4k7" V 5616 2900 50  0000 C CNN
F 2 "Resistor_SMD:R_0805_2012Metric_Pad1.15x1.40mm_HandSolder" V 5430 2900 50  0001 C CNN
F 3 "~" H 5500 2900 50  0001 C CNN
	1    5500 2900
	-1   0    0    1   
$EndComp
Wire Wire Line
	5500 2750 5750 2750
$Comp
L Smartheizer-rescue:HEADER-1x03-connectors J12
U 1 1
P 5450 3350
F 0 "J12" H 5417 3038 60  0000 C CNN
F 1 "3V3 - 5V" H 5417 3129 40  0000 C CNN
F 2 "Connector_PinHeader_2.54mm:PinHeader_1x03_P2.54mm_Vertical" H 5450 3350 60  0001 C CNN
F 3 "" H 5450 3350 60  0001 C CNN
F 4 "-" H 5400 3650 40  0001 L BNN "Part"
F 5 "Connector" H 5400 3750 40  0001 L BNN "Family"
	1    5450 3350
	-1   0    0    1   
$EndComp
Connection ~ 5750 3150
Wire Wire Line
	5600 3350 6000 3350
Connection ~ 6000 3350
Wire Wire Line
	6000 3350 6000 3600
Wire Wire Line
	5650 3100 5650 3250
Wire Wire Line
	5650 3250 5600 3250
$Comp
L power:+5V #PWR013
U 1 1
P 5650 3450
F 0 "#PWR013" H 5650 3300 50  0001 C CNN
F 1 "+5V" H 5665 3623 50  0000 C CNN
F 2 "" H 5650 3450 50  0001 C CNN
F 3 "" H 5650 3450 50  0001 C CNN
	1    5650 3450
	1    0    0    -1  
$EndComp
Wire Wire Line
	5650 3450 5600 3450
Connection ~ 5750 2750
Wire Wire Line
	5750 2750 5750 3150
Wire Wire Line
	5500 3050 5500 3100
Wire Wire Line
	5500 3100 5650 3100
Wire Wire Line
	2900 1300 2900 1200
Wire Wire Line
	2900 1200 2800 1200
Connection ~ 2900 1300
Wire Wire Line
	2900 1100 2850 1100
Wire Wire Line
	2850 1100 2850 1300
Wire Wire Line
	2850 1300 2800 1300
Wire Wire Line
	2900 1800 2850 1800
Wire Wire Line
	2900 2000 2900 1900
Wire Wire Line
	2900 1900 2800 1900
Connection ~ 2900 2000
Wire Wire Line
	2850 1800 2850 2000
Wire Wire Line
	2850 2000 2800 2000
Wire Wire Line
	2900 2700 2900 2600
Wire Wire Line
	2900 2600 2800 2600
Connection ~ 2900 2700
Wire Wire Line
	2900 2500 2850 2500
Wire Wire Line
	2850 2500 2850 2700
Wire Wire Line
	2850 2700 2800 2700
Wire Wire Line
	1450 3400 1400 3400
Wire Wire Line
	1400 3400 1400 3300
Wire Wire Line
	1450 3300 1450 3350
Wire Wire Line
	1450 3350 1350 3350
Wire Wire Line
	1300 3350 1300 3400
Wire Wire Line
	1300 3400 1100 3400
$Comp
L device:R R15
U 1 1
P 5500 950
F 0 "R15" V 5707 950 50  0000 C CNN
F 1 "1k" V 5616 950 50  0000 C CNN
F 2 "Resistor_SMD:R_0805_2012Metric_Pad1.15x1.40mm_HandSolder" V 5430 950 50  0001 C CNN
F 3 "~" H 5500 950 50  0001 C CNN
	1    5500 950 
	0    1    1    0   
$EndComp
$Comp
L device:R R16
U 1 1
P 4950 1400
F 0 "R16" V 5157 1400 50  0000 C CNN
F 1 "1k" V 5066 1400 50  0000 C CNN
F 2 "Resistor_SMD:R_0805_2012Metric_Pad1.15x1.40mm_HandSolder" V 4880 1400 50  0001 C CNN
F 3 "~" H 4950 1400 50  0001 C CNN
	1    4950 1400
	0    1    1    0   
$EndComp
$Comp
L device:R R20
U 1 1
P 4950 2100
F 0 "R20" V 5157 2100 50  0000 C CNN
F 1 "1k" V 5066 2100 50  0000 C CNN
F 2 "Resistor_SMD:R_0805_2012Metric_Pad1.15x1.40mm_HandSolder" V 4880 2100 50  0001 C CNN
F 3 "~" H 4950 2100 50  0001 C CNN
	1    4950 2100
	0    1    1    0   
$EndComp
Wire Wire Line
	4800 1900 5400 1900
Wire Wire Line
	4800 1900 4800 2100
$Comp
L device:LED D7
U 1 1
P 5650 1100
F 0 "D7" V 5689 983 50  0000 R CNN
F 1 "LED" V 5598 983 50  0000 R CNN
F 2 "LED_SMD:LED_0805_2012Metric_Pad1.15x1.40mm_HandSolder" H 5650 1100 50  0001 C CNN
F 3 "~" H 5650 1100 50  0001 C CNN
	1    5650 1100
	0    -1   -1   0   
$EndComp
$Comp
L device:LED D8
U 1 1
P 5100 1550
F 0 "D8" V 5139 1433 50  0000 R CNN
F 1 "LED" V 5048 1433 50  0000 R CNN
F 2 "LED_SMD:LED_0805_2012Metric_Pad1.15x1.40mm_HandSolder" H 5100 1550 50  0001 C CNN
F 3 "~" H 5100 1550 50  0001 C CNN
	1    5100 1550
	0    -1   -1   0   
$EndComp
$Comp
L device:LED D9
U 1 1
P 5100 2250
F 0 "D9" V 5139 2133 50  0000 R CNN
F 1 "LED" V 5048 2133 50  0000 R CNN
F 2 "LED_SMD:LED_0805_2012Metric_Pad1.15x1.40mm_HandSolder" H 5100 2250 50  0001 C CNN
F 3 "~" H 5100 2250 50  0001 C CNN
	1    5100 2250
	0    -1   -1   0   
$EndComp
Wire Wire Line
	5100 1700 5100 1800
Wire Wire Line
	5100 2400 5100 2500
Connection ~ 4800 1900
Wire Wire Line
	4800 1400 4800 1650
Connection ~ 5100 1800
Wire Wire Line
	5100 1800 4450 1800
Connection ~ 5100 2500
Wire Wire Line
	5100 2500 4450 2500
Connection ~ 4800 2100
Connection ~ 5500 3100
Wire Wire Line
	4800 3100 5500 3100
Wire Wire Line
	4800 2100 4800 2350
Wire Wire Line
	5300 1100 5300 1450
Wire Wire Line
	5650 1250 5650 1450
Connection ~ 5650 1450
Wire Wire Line
	5650 1450 5300 1450
Wire Wire Line
	4800 1400 4800 950 
Connection ~ 4800 950 
Wire Wire Line
	4800 950  5350 950 
Wire Wire Line
	4750 1650 4800 1650
Connection ~ 4800 1650
Wire Wire Line
	4800 1650 4800 1900
Wire Wire Line
	4750 2350 4800 2350
Connection ~ 4800 2350
Wire Wire Line
	4800 2350 4800 3100
NoConn ~ 5850 2550
Wire Wire Line
	5750 2450 5850 2450
Wire Wire Line
	5750 2450 5750 2750
NoConn ~ 6850 2350
Wire Wire Line
	6950 1950 6850 1950
Wire Wire Line
	6950 1950 6950 5000
$Comp
L device:R R26
U 1 1
P 4650 4050
F 0 "R26" V 4650 4000 50  0000 L CNN
F 1 "10k" V 4720 4005 50  0000 L CNN
F 2 "Resistor_SMD:R_0805_2012Metric_Pad1.15x1.40mm_HandSolder" V 4580 4050 50  0001 C CNN
F 3 "" H 4650 4050 50  0001 C CNN
	1    4650 4050
	-1   0    0    1   
$EndComp
Connection ~ 4650 3900
Wire Wire Line
	4650 3900 5250 3900
$Comp
L device:R R27
U 1 1
P 4650 5150
F 0 "R27" V 4650 5100 50  0000 L CNN
F 1 "10k" V 4720 5105 50  0000 L CNN
F 2 "Resistor_SMD:R_0805_2012Metric_Pad1.15x1.40mm_HandSolder" V 4580 5150 50  0001 C CNN
F 3 "" H 4650 5150 50  0001 C CNN
	1    4650 5150
	-1   0    0    1   
$EndComp
Connection ~ 4650 5000
Wire Wire Line
	4650 5000 4350 5000
$Comp
L device:R R28
U 1 1
P 4650 6250
F 0 "R28" V 4650 6200 50  0000 L CNN
F 1 "10k" V 4720 6205 50  0000 L CNN
F 2 "Resistor_SMD:R_0805_2012Metric_Pad1.15x1.40mm_HandSolder" V 4580 6250 50  0001 C CNN
F 3 "" H 4650 6250 50  0001 C CNN
	1    4650 6250
	-1   0    0    1   
$EndComp
Connection ~ 4650 6100
Wire Wire Line
	4650 6100 4350 6100
$Comp
L power:GND #PWR014
U 1 1
P 4650 4200
F 0 "#PWR014" H 4650 3950 50  0001 C CNN
F 1 "GND" H 4655 4027 50  0000 C CNN
F 2 "" H 4650 4200 50  0001 C CNN
F 3 "" H 4650 4200 50  0001 C CNN
	1    4650 4200
	1    0    0    -1  
$EndComp
$Comp
L power:GND #PWR015
U 1 1
P 4650 5300
F 0 "#PWR015" H 4650 5050 50  0001 C CNN
F 1 "GND" H 4655 5127 50  0000 C CNN
F 2 "" H 4650 5300 50  0001 C CNN
F 3 "" H 4650 5300 50  0001 C CNN
	1    4650 5300
	1    0    0    -1  
$EndComp
$Comp
L power:GND #PWR016
U 1 1
P 4650 6400
F 0 "#PWR016" H 4650 6150 50  0001 C CNN
F 1 "GND" H 4655 6227 50  0000 C CNN
F 2 "" H 4650 6400 50  0001 C CNN
F 3 "" H 4650 6400 50  0001 C CNN
	1    4650 6400
	1    0    0    -1  
$EndComp
Wire Wire Line
	1100 3300 1400 3300
$Comp
L power:PWR_FLAG #FLG0101
U 1 1
P 1100 3300
F 0 "#FLG0101" H 1100 3375 50  0001 C CNN
F 1 "PWR_FLAG" H 1100 3473 50  0000 C CNN
F 2 "" H 1100 3300 50  0001 C CNN
F 3 "~" H 1100 3300 50  0001 C CNN
	1    1100 3300
	1    0    0    -1  
$EndComp
Connection ~ 1100 3300
$Comp
L power:PWR_FLAG #FLG0102
U 1 1
P 1350 3350
F 0 "#FLG0102" H 1350 3425 50  0001 C CNN
F 1 "PWR_FLAG" H 1350 3523 50  0000 C CNN
F 2 "" H 1350 3350 50  0001 C CNN
F 3 "~" H 1350 3350 50  0001 C CNN
	1    1350 3350
	1    0    0    -1  
$EndComp
Connection ~ 1350 3350
Wire Wire Line
	1350 3350 1300 3350
$EndSCHEMATC
